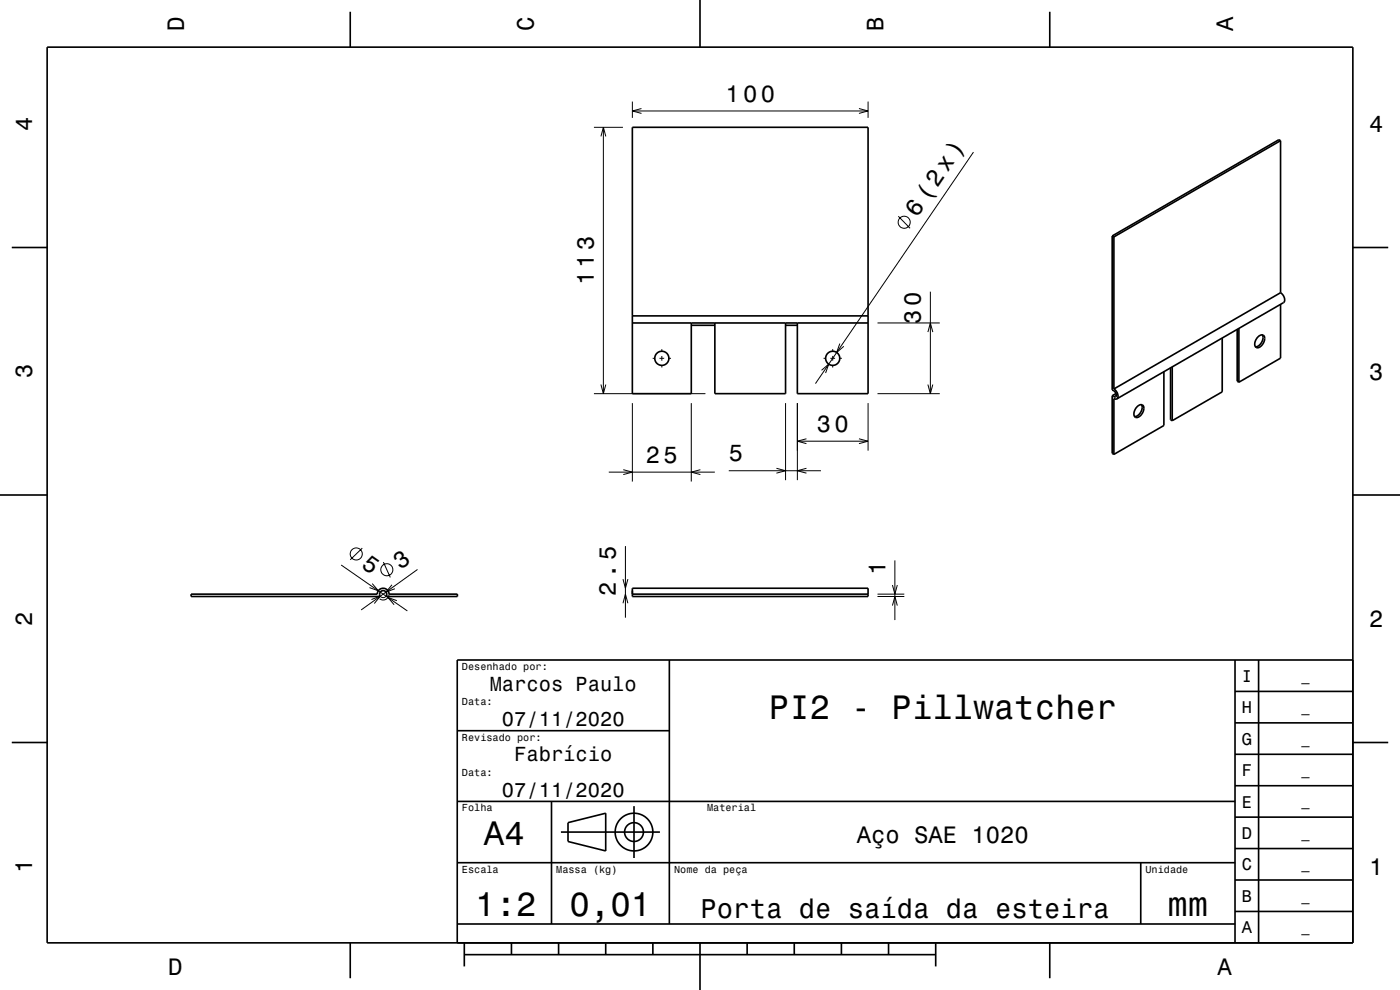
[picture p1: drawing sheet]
<svg xmlns="http://www.w3.org/2000/svg" width="297mm" height="210mm" viewBox="0 0 297 210" stroke-linecap="round" stroke-linejoin="round" font-family="sans-serif">
<g fill="none" stroke="#000" stroke-width=".21">
<path d="M126 27h6.2M127.5 28.9l.5-1.9 .5 1.9M128 27v56.5M134.2 21.5v3.5M134.2 23.5h50M136.1 23l-1.9 .5 1.9 .6M182.2 23l2 .5-2 .6M184.2 21.5v3.5M206.5 32.3l-33.5 49.1M190.6 45.9l2.5 2.5M138.5 76h.4M139.9 76h1"/>
<path d="M140.4 74.1v.4M140.4 75.5v1M140.4 77.5v.5M141.9 76h.5M174.3 78.5l1.5-1.3-.7 1.9M174.7 76h.5M176.2 76h1M176.7 74.1v.4M176.7 75.5v1M176.7 77.5v.5M178.2 76h.4M178.2 72.9l-.7 1.9 1.5-1.3"/>
<path d="M186.2 68.5h13.2M196.8 70.4l.6-1.9 .5 1.9M197.4 61.9v21.6M126 83.5h23.7M127.5 81.6l.5 1.9 .5-1.9M132.2 99.6l2 .6-2 .5M134.2 85.5v16.7M146.7 85.5v16.7M148.6 99.6l-1.9 .6 1.9 .5M154.6 99.9h19.6M164.7 99.3l2 .6-2 .5M166.7 85.5v16.4"/>
<path d="M169.2 85.5v16.4M169.2 93.6h15M171.1 93.1l-1.9 .5 1.9 .5M171.1 99.3l-1.9 .6 1.9 .5M182.2 93.1l2 .5-2 .5M184.2 85.5v10.1M186.2 83.5h13.2M196.8 81.6l.6 1.9 .5-1.9M236.8 83.8l-.5 .3M72.4 119.9l14 9.7M76.9 116.3l-2.6 2.4M81.3 119.2l1.5 3.3"/>
<path d="M129.2 100.2h22.5M132.7 115.8v15.2M189.8 118.9v12.6M78.8 127.2l1.9-.7-1.3 1.5M79 123.8l1.3 1.5-1.9-.7M82 125.9a.75 .75 0 0 1-.4 .8 .75 .75 0 0 1-.9-.2M82.5 126a1.25 1.25 0 0 1-.7 1.1 1.25 1.25 0 0 1-1.3-.1M83.2 124l-1.3 1.6 1.9-.7M84.2 127.4l-1.9-.7 1.3 1.6M88.6 120.8l-12 8.6M132.2 122.8l.5 2 .5-2M132.2 128l.5-2 .5 2"/>
<path d="M186.2 126.5h5.6M186.2 126h5.6M189.3 128.5l.5-2 .6 2M189.3 124.1l.5 1.9 .6-1.9"/>
<circle cx="191.8" cy="47.1" r="1.28"/>
<circle cx="75.6" cy="117.5" r="1.28"/>
<circle cx="82.1" cy="120.9" r="1.28"/>
</g>
<g fill="none" stroke="#000" stroke-width=".35">
<path d="M10 10h277v190h-277zM74.3 2.5v7.5M148.5 0v10M222.7 2.5v7.5M271.7 29.8l-35.4 20.5M271.7 29.8v32.3M271.7 29.8l-.4-.2-35.4 20.5M2.5 52.5h7.5M235.9 50.1v32.6a.98 .98 0 0 1 .7 1.5l-.7-.3M235.9 50.1l.4 .2M236.3 50.3v32.2M287 52.5h7.5"/>
<path d="M134.2 68.5h50M134.2 67h50M146.7 68.5v15h-12.5v-56.5h50v56.5h-15v-15M146.7 69h5M151.7 68.5v15h15v-15M166.7 69h2.5M246.9 78.8v11.5l-10.6 6.1M248.3 78v11l.4 .2M248.7 77.8v11.4M259.3 71.7v11.4l-10.6 6.1M262.5 69.9v11l.3 .2M262.8 69.7v11.4"/>
<path d="M266.8 71.5a.8 .8 0 0 1 1.2-.4 .8 .8 0 0 1 .2 1.2 1.63 1.63 0 0 1-1.7 1.4 1.61 1.61 0 0 1 .3-2.2zM267.8 71a1.92 1.92 0 0 1-1.5 2.6M271.7 62.1a1.5 1.5 0 0 1 .6 2.1l-35.4 20.4M271.7 62.1l-35.4 20.4M271.7 64.6v11.4l-8.9 5.1M235.9 83.9v12.3l.4 .2M236.3 82.5a1.5 1.5 0 0 1 .6 2.1M236.8 83.5l-.9 .4M236.9 84.6l-.6-.1v11.9M241.2 86.3a.8 .8 0 0 1 1.1-.4 .8 .8 0 0 1 .3 1.2 1.63 1.63 0 0 1-1.7 1.4 1.61 1.61 0 0 1 .3-2.2zM242.2 85.8a1.92 1.92 0 0 1-1.5 2.6M0 105h10"/>
<path d="M287 105h10M40.5 126h39.5a1.25 1.25 0 0 1 1.3-1.2 1.25 1.25 0 0 1 1.2 1.2h14.5v.5h-15a.89 .89 0 0 0-.8-1.2l-.6 .4-.1 .8h-40zM134.2 126h50M134.2 124.8h50v1.7h-50zM142 140v56M262 140v60M267 140v60M287 140h-190v60M2.5 157.5h7.5M97 155h45M262 153.3h25M262 146.7h25"/>
<path d="M287 157.5h7.5M97 170h165M117 170v26M119 176.5h21M120.5 174.5l8-2v8l-8-2zM134.5 171v11M262 173.3h25M262 166.7h25M262 160h25M97 196h165M97 183h165M242 183v13"/>
<path d="M262 193.3h25M262 186.7h25M262 180h25M74.3 200v7.5M98.5 202.5h100M98.5 200v5M108.5 200v2.5M118.5 200v2.5M128.5 200v2.5M138.5 200v2.5M148.5 200v10M158.5 200v2.5"/>
<path d="M168.5 200v2.5M178.5 200v2.5M188.5 200v2.5M198.5 200v5M222.7 200v7.5"/>
<circle cx="140.4" cy="76" r="1.5"/>
<circle cx="176.7" cy="76" r="1.5"/>
<circle cx="134.5" cy="176.5" r="2"/>
<circle cx="134.5" cy="176.5" r="4"/>
</g>
<g font-size="7.2">
<text x="163.1" y="152.6">PI2 - Pillwatcher</text>
<text x="102.7" y="179.3">A4</text>
<text x="100.8" y="194.3">1:2</text>
<text x="120.8" y="194.3">0,01</text>
<text x="247.7" y="194.3">mm</text>
</g>
<text font-size="5.8" x="148.6" y="194.6">Porta de saída da esteira</text>
<text font-size="5.1" x="194.5" y="46.2" transform="rotate(-56 194.5 46.2)">6 (2x)</text>
<g font-size="5">
<text x="39" y="6.5" transform="rotate(-90 39 6.5)">D</text>
<text x="113.2" y="6.5" transform="rotate(-90 113.2 6.5)">C</text>
<text x="187.4" y="6.5" transform="rotate(-90 187.4 6.5)">B</text>
<text x="261.6" y="6.5" transform="rotate(-90 261.6 6.5)">A</text>
<text x="153.9" y="21.5">100</text>
<text x="6.8" y="27.8" transform="rotate(-90 6.8 27.8)">4</text>
<text x="290.5" y="28.1">4</text>
<text x="126" y="60.5" transform="rotate(-90 126 60.5)">113</text>
<text x="195.4" y="68.6" transform="rotate(-90 195.4 68.6)">30</text>
<text x="6.8" y="80.3" transform="rotate(-90 6.8 80.3)">3</text>
<text x="290.5" y="80.6">3</text>
<text x="173.3" y="91.6">30</text>
<text x="137" y="98.1">25</text>
<text x="154.6" y="97.9">5</text>
<text x="76.5" y="120.2" transform="rotate(35 76.5 120.2)">5</text>
<text x="84.9" y="120.9" transform="rotate(-36 84.9 120.9)">3</text>
<text x="187.8" y="121.9" transform="rotate(-90 187.8 121.9)">1</text>
<text x="130.7" y="126.3" transform="rotate(-90 130.7 126.3)">2.5</text>
<text x="6.8" y="132.8" transform="rotate(-90 6.8 132.8)">2</text>
<text x="290.5" y="133.1">2</text>
<text x="181.8" y="178.8">Aço SAE 1020</text>
<text x="6.8" y="185.3" transform="rotate(-90 6.8 185.3)">1</text>
<text x="290.5" y="185.6">1</text>
<text x="35.7" y="206.8">D</text>
<text x="258.3" y="206.8">A</text>
</g>
<g font-size="4.3">
<text x="103.9" y="146.5">Marcos Paulo</text>
<text x="106.5" y="154">07/11/2020</text>
<text x="109.1" y="161.5">Fabrício</text>
<text x="106.5" y="169">07/11/2020</text>
</g>
<g font-size="3.6">
<text x="263.4" y="144.6">I</text>
<text x="263.4" y="151.3">H</text>
<text x="263.4" y="158">G</text>
<text x="263.4" y="164.6">F</text>
<text x="263.4" y="171.3">E</text>
<text x="263.4" y="178">D</text>
<text x="263.4" y="184.6">C</text>
<text x="263.4" y="191.3">B</text>
<text x="263.4" y="198">A</text>
</g>
<g font-size="2.9">
<text x="276.1" y="144.4">_</text>
<text x="276.1" y="151">_</text>
<text x="276.1" y="157.7">_</text>
<text x="276.1" y="164.4">_</text>
<text x="276.1" y="171">_</text>
<text x="276.1" y="177.7">_</text>
<text x="276.1" y="184.4">_</text>
<text x="276.1" y="191.1">_</text>
<text x="276.1" y="197.7">_</text>
</g>
<g font-size="2.2">
<text x="98" y="142.1">Desenhado por:</text>
<text x="98" y="149.6">Data:</text>
<text x="98" y="157.1">Revisado por:</text>
<text x="98" y="164.6">Data:</text>
<text x="98" y="172.1">Folha</text>
<text x="150" y="172.1">Material</text>
<text x="98" y="185.1">Escala</text>
<text x="118" y="185.1">Massa (kg)</text>
<text x="143" y="185.1">Nome da peça</text>
<text x="243" y="185.1">Unidade</text>
</g>
</svg>
